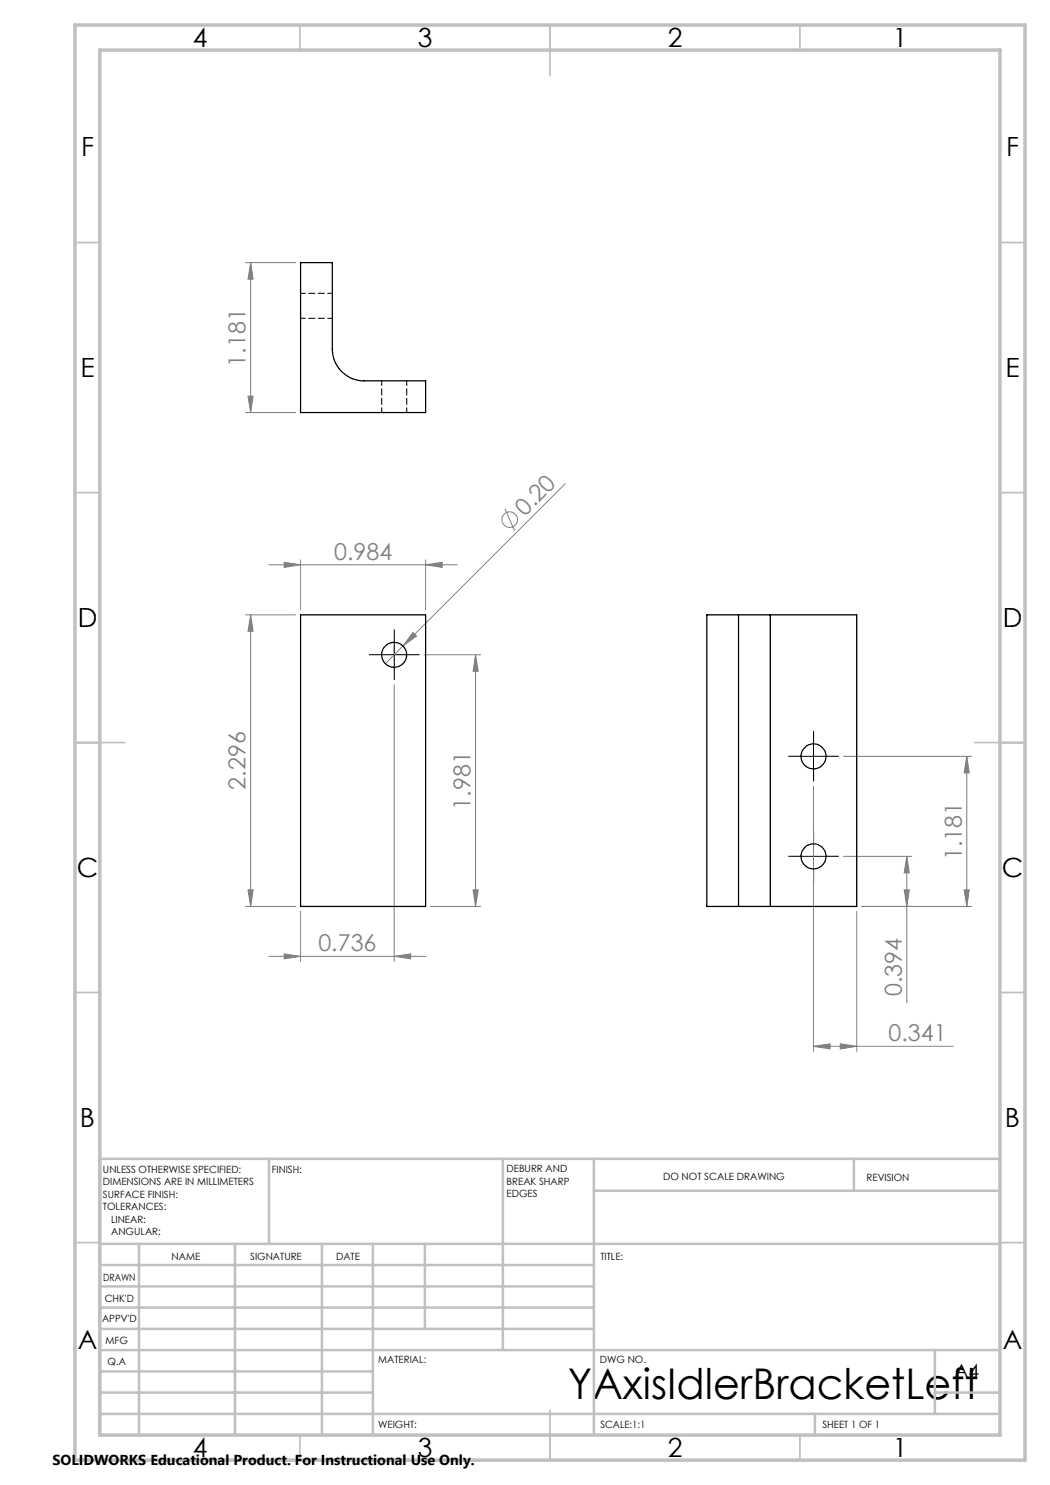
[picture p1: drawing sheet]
<svg xmlns="http://www.w3.org/2000/svg" width="210mm" height="297mm" viewBox="0 0 210 297" stroke-linecap="round" stroke-linejoin="round" font-family="sans-serif">
<g fill="none" stroke="#808080" stroke-width=".2">
<path d="M49.1 52.5h10M50.1 52.5l.5 3.3h-1zM50.1 52.5v30M49.6 79.2h1l-.5 3.3zM49.1 82.5h10M113 96.8l-36 35.9M53.8 113h37.7M56.8 112.5l3.3 .5-3.3 .5zM60.1 112v10M85.1 113l3.3-.5v1zM85.1 112v10M101 101.7l1.9 4.4"/>
<path d="M49.1 123h10M50.1 123l.5 3.3h-1zM50.1 123v58.3M78.8 137v55.3M82.6 126.5l.7 .7-2.7 2zM84.8 130.9h11.3M95.1 130.9l.5 3.4h-1zM95.1 130.9v50.4M162.7 157.3v53M168.7 151.3h25.6M193.4 151.3l.5 3.3h-1.1zM193.4 151.3v30"/>
<path d="M49.6 178h1l-.5 3.3zM94.6 178h1l-.5 3.3zM168.7 171.3h13.7M180.8 178h1.1l-.5 3.3zM181.4 171.3l.5 3.3h-1.1zM181.4 171.3v29.3M192.8 178h1.1l-.5 3.3zM49.1 181.3h10M53.8 191.3h31.4M56.8 190.8l3.3 .5-3.3 .5zM60.1 182.3v10M78.8 191.3l3.3-.5v1z"/>
<path d="M86.1 181.3h10M171.3 182.3v28M172.4 181.3h21.9M162.7 209.3l3.3-.5v1zM162.7 209.3h27.9M168.1 208.8l3.2 .5-3.2 .5z"/>
<circle cx="101.9" cy="103.9" r="1.55"/>
</g>
<path d="M76.3 130.9h-2.5M78.8 128.4v-2.5M78.8 133.4v2.5M81.3 130.9h2.5M160.2 151.3h-2.5M162.7 148.8v-2.5M162.7 153.8v2.5M165.2 151.3h2.5M160.2 171.3h-2.5M162.7 168.8v-2.5M162.7 173.8v2.5M165.2 171.3h2.5" fill="none" stroke="#000" stroke-width=".2" stroke-dasharray="15.2 1.3 1.3 1.3"/>
<path d="M76.3 130.9h5M78.8 128.5v5M160.2 151.3h5M162.7 148.8v5M160.2 171.3h5M162.7 168.8v5" fill="none" stroke="#000" stroke-width=".2"/>
<g fill="none" stroke="#c0c0c0" stroke-width=".35">
<path d="M60 5v5M110 5v10M160 5v5M15 48.5h5M200 48.5h5M15 98.5h5M200 98.5h5M15 148.5h10M195 148.5h10M15 198.5h5M200 198.5h5M15 248.5h5"/>
<path d="M200 248.5h5M60 287v5M110 282v10M160 287v5"/>
</g>
<g fill="none" stroke="#c0c0c0" stroke-width=".5">
<path d="M53.8 231.8v17M100.6 231.8v38.2M118.8 231.8v55.2M118.8 238.2h81.2M170.8 231.8v6.4M200 231.8h-180v55.2M20 248.8h180M20 257.3h98.8M20 253h98.8M27.8 248.8v38.2M47 248.8v38.2M64.4 248.8v38.2"/>
<path d="M74.6 248.8v38.2M85 248.8v17M20 265.8h98.8M20 261.5h98.8M20 278.5h54.6M20 274.3h54.6M20 270h180M187 278.5h13M187 270v12.8M20 282.8h180M163 282.8v4.2"/>
</g>
<path d="M15 5h190v287h-190zM20 10h180v277h-180z" fill="none" stroke="#c0c0c0" stroke-width=".7"/>
<g fill="#808080">
<path d="M82.6 126.5l.7 .7-2.7 2z"/>
<path d="M78.8 191.3l3.3-.5v1zM56.8 190.8l3.3 .5-3.3 .5zM85.1 113l3.3-.5v1zM56.8 112.5l3.3 .5-3.3 .5z"/>
<path d="M49.6 178h1l-.5 3.3zM50.1 123l.5 3.3h-1zM94.6 178h1l-.5 3.3zM95.1 130.9l.5 3.4h-1zM180.8 178h1.1l-.5 3.3zM181.4 171.3l.5 3.3h-1.1zM192.8 178h1.1l-.5 3.3zM193.4 151.3l.5 3.3h-1.1z"/>
<path d="M50.1 52.5l.5 3.3h-1zM49.6 79.2h1l-.5 3.3z"/>
<path d="M162.7 209.3l3.3-.5v1zM168.1 208.8l3.2 .5-3.2 .5z"/>
</g>
<g fill="none" stroke="#000" stroke-width=".25">
<path d="M60.1 52.5h6.4v17.3a6.3 6.3 0 0 0 6.3 6.4h12.3v6.3h-25zM60.1 123h25v58.3h-25zM147.7 123h6.4M147.7 123h-6.3v58.3h6.3M147.7 123v58.3M154.1 123h17.2v58.3h-17.2M154.1 123v58.3M147.7 181.3h6.4"/>
<circle cx="78.8" cy="131" r="2.5"/>
<circle cx="162.7" cy="151.3" r="2.5"/>
<circle cx="162.7" cy="171.3" r="2.49"/>
</g>
<path d="M66.5 58.7h-6.4M60.1 63.7h6.4M76.3 76.2v6.3M81.3 82.5v-6.3" fill="none" stroke="#000" stroke-width=".2" stroke-dasharray="1.3 .6" stroke-dashoffset=".3"/>
<text font-size="8.5" x="113.6" y="279.7">YAxisIdlerBracketLeft</text>
<g font-size="5.3">
<text x="38.5" y="9.5">4</text>
<text x="83.5" y="9.5">3</text>
<text x="133.6" y="9.5">2</text>
<text x="178.6" y="9.5">1</text>
<text x="16.2" y="31.2">F</text>
<text x="201.2" y="31.2">F</text>
<text x="16.1" y="75.5">E</text>
<text x="201.1" y="75.5">E</text>
<text x="15.5" y="125.5">D</text>
<text x="200.5" y="125.5">D</text>
<text x="15.4" y="175.5">C</text>
<text x="200.4" y="175.5">C</text>
<text x="16" y="225.5">B</text>
<text x="201" y="225.5">B</text>
<text x="15.5" y="269.7">A</text>
<text x="200.5" y="269.7">A</text>
<text x="38.5" y="291.5">4</text>
<text x="83.5" y="291.5">3</text>
<text x="133.6" y="291.5">2</text>
<text x="178.6" y="291.5">1</text>
</g>
<g font-size="4.7" fill="#808080">
<text x="49.1" y="73.3" transform="rotate(-90 49.1 73.3)">1.181</text>
<text x="105" y="103.3" transform="rotate(-45 105 103.3)">0.20</text>
<text x="66.8" y="111.9">0.984</text>
<text x="49.1" y="157.9" transform="rotate(-90 49.1 157.9)">2.296</text>
<text x="94.1" y="161.9" transform="rotate(-90 94.1 161.9)">1.981</text>
<text x="192.4" y="172.1" transform="rotate(-90 192.4 172.1)">1.181</text>
<text x="63.7" y="190.2">0.736</text>
<text x="180.4" y="199.2" transform="rotate(-90 180.4 199.2)">0.394</text>
<text x="177.7" y="208.2">0.341</text>
</g>
<text font-size="3.9" x="190.9" y="275.5">A4</text>
<text font-size="2.9" x="10.5" y="292.9">SOLIDWORKS Educational Product. For Instructional Use Only.</text>
<g font-size="2">
<text x="20.6" y="234.6">UNLESS OTHERWISE SPECIFIED:</text>
<text x="20.6" y="237.1">DIMENSIONS ARE IN MILLIMETERS</text>
<text x="20.6" y="239.6">SURFACE FINISH:</text>
<text x="54.4" y="234.6">FINISH:</text>
<text x="101.3" y="234.5">DEBURR AND</text>
<text x="101.3" y="237">BREAK SHARP</text>
<text x="101.3" y="239.5">EDGES</text>
<text x="132.6" y="236">DO NOT SCALE DRAWING</text>
<text x="173.3" y="236.2">REVISION</text>
<text x="20.6" y="242.1">TOLERANCES:</text>
<text x="22.2" y="244.6">LINEAR:</text>
<text x="22.2" y="247.1">ANGULAR:</text>
<text x="34.3" y="252">NAME</text>
<text x="50" y="251.9">SIGNATURE</text>
<text x="67.2" y="251.9">DATE</text>
<text x="120.1" y="251.9">TITLE:</text>
<text x="20.6" y="256.1">DRAWN</text>
<text x="20.9" y="260.3">CHK'D</text>
<text x="20.4" y="264.4">APPV'D</text>
<text x="21.1" y="268.8">MFG</text>
<text x="21.5" y="273">Q.A</text>
<text x="75.6" y="272.5">MATERIAL:</text>
<text x="120" y="272.5">DWG NO.</text>
<text x="75.6" y="285.5">WEIGHT:</text>
<text x="120.1" y="285.6">SCALE:1:1</text>
<text x="164.5" y="285.6">SHEET 1 OF 1</text>
</g>
</svg>
